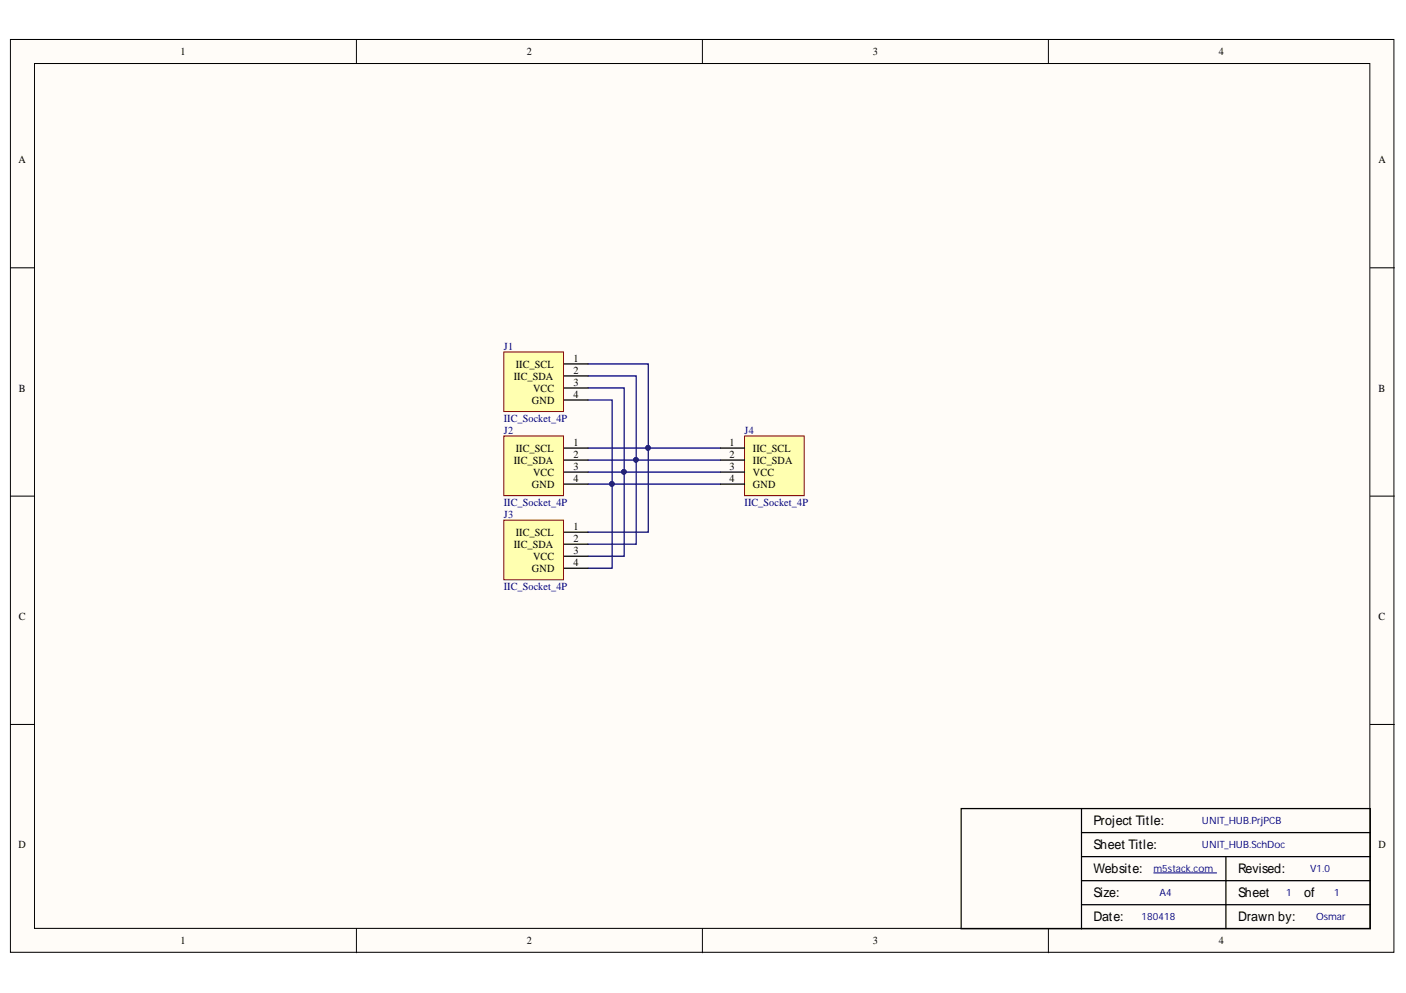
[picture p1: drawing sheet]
<svg xmlns="http://www.w3.org/2000/svg" width="297mm" height="210mm" viewBox="0 0 297 210" stroke-linecap="round" stroke-linejoin="round" font-family="sans-serif">
<g fill="#fffcf8" stroke="#000" stroke-width=".21">
<path d="M2.2 8.3h292.3v193h-292.3z"/>
<path d="M7.3 13.4h282.1v182.8h-282.1z"/>
</g>
<path d="M75.3 8.3v5.1M148.4 8.3v5.1M221.5 8.3v5.1M2.2 56.6h5.1M289.5 56.6h5.1M2.2 104.9h5.1M289.5 104.9h5.1M2.2 153.1h5.1M289.5 153.1h5.1M75.3 196.3v5.1M148.4 196.3v5.1M221.5 196.3v5.1" fill="none" stroke="#000" stroke-width=".21"/>
<path d="M228.5 170.9h-25.4v25.4h25.4M228.5 170.9h61v25.4h-61M228.5 176h61M228.5 170.9v25.4M228.5 191.2h61M228.5 186.2h61M228.5 181.1h61M259 181.1v15.2" fill="none" stroke="#000" stroke-width=".26"/>
<path d="M243.7 184.5h13.3" fill="none" stroke="#000080" stroke-width=".21"/>
<path d="M124.2 79.5h10.2v35.5h-10.2M124.2 76.9h12.8v35.6h-12.8M124.2 84.6h5.1v35.5h-5.1M124.2 82h7.7v35.6h-7.7M124.2 99.8h28M124.2 97.3h28M124.2 94.7h28M124.2 102.3h28" fill="none" stroke="#000080" stroke-width=".26"/>
<g fill="#000080" stroke="#000080" stroke-width=".21">
<circle cx="129.3" cy="102.3" r=".46"/>
<circle cx="131.8" cy="99.7" r=".46"/>
<circle cx="134.4" cy="97.2" r=".46"/>
<circle cx="136.9" cy="94.7" r=".46"/>
</g>
<path d="M157.3 92.2h12.6v12.6h-12.6z" fill="#ffffb0" stroke="#800000" stroke-width=".21"/>
<path d="M152.2 99.8h5.1M152.2 97.3h5.1M152.2 94.7h5.1M152.2 102.3h5.1" fill="none" stroke="#000" stroke-width=".26"/>
<path d="M106.4 74.4h12.7v12.6h-12.7z" fill="#ffffb0" stroke="#800000" stroke-width=".21"/>
<path d="M119.2 79.5h5M119.2 76.9h5M119.2 82h5M119.2 84.6h5" fill="none" stroke="#000" stroke-width=".26"/>
<path d="M106.4 92.2h12.7v12.6h-12.7z" fill="#ffffb0" stroke="#800000" stroke-width=".21"/>
<path d="M119.2 99.8h5M119.2 97.3h5M119.2 94.7h5M119.2 102.3h5" fill="none" stroke="#000" stroke-width=".26"/>
<path d="M106.4 110h12.7v12.6h-12.7z" fill="#ffffb0" stroke="#800000" stroke-width=".21"/>
<path d="M119.2 117.6h5M119.2 115h5M119.2 112.5h5M119.2 120.1h5" fill="none" stroke="#000" stroke-width=".26"/>
<g font-size="2.8">
<text x="231" y="174.4">Project Title:</text>
<text x="231" y="179.5">Sheet Title:</text>
<text x="231" y="184.6">Website:</text>
<text x="261.6" y="184.6">Revised:</text>
<text x="231" y="189.6">Size:</text>
<text x="261.6" y="189.6">Sheet</text>
<text x="275.5" y="189.6">of</text>
<text x="231" y="194.7">Date:</text>
<text x="261.6" y="194.7">Drawn by:</text>
</g>
<g font-size="2.3">
<text x="38.2" y="11.7">1</text>
<text x="111.3" y="11.7">2</text>
<text x="184.4" y="11.7">3</text>
<text x="257.5" y="11.7">4</text>
<text x="3.9" y="34.5">A</text>
<text x="291.3" y="34.5">A</text>
<text x="109" y="77.7">IIC_SCL</text>
<text x="121.2" y="76.4">1</text>
<text x="4" y="82.8">B</text>
<text x="108.6" y="80.2">IIC_SDA</text>
<text x="112.6" y="82.8">VCC</text>
<text x="121.2" y="81.5">3</text>
<text x="121.2" y="79">2</text>
<text x="291.3" y="82.8">B</text>
<text x="112.4" y="85.3">GND</text>
<text x="121.2" y="84">4</text>
<text x="109" y="95.5">IIC_SCL</text>
<text x="121.2" y="94.2">1</text>
<text x="154.1" y="94.2">1</text>
<text x="159.1" y="95.5">IIC_SCL</text>
<text x="108.6" y="98">IIC_SDA</text>
<text x="112.6" y="100.5">VCC</text>
<text x="121.2" y="99.3">3</text>
<text x="121.2" y="96.7">2</text>
<text x="121.2" y="101.8">4</text>
<text x="154.1" y="99.3">3</text>
<text x="154.1" y="96.7">2</text>
<text x="154.1" y="101.8">4</text>
<text x="159.1" y="100.5">VCC</text>
<text x="159.1" y="98">IIC_SDA</text>
<text x="112.4" y="103.1">GND</text>
<text x="159.1" y="103.1">GND</text>
<text x="109" y="113.3">IIC_SCL</text>
<text x="121.2" y="112">1</text>
<text x="108.6" y="115.8">IIC_SDA</text>
<text x="112.6" y="118.4">VCC</text>
<text x="121.2" y="117.1">3</text>
<text x="121.2" y="114.6">2</text>
<text x="121.2" y="119.6">4</text>
<text x="112.4" y="120.9">GND</text>
<text x="4" y="131.1">C</text>
<text x="291.3" y="131.1">C</text>
<text x="3.9" y="179.3">D</text>
<text x="291.3" y="179.3">D</text>
<text x="38.2" y="199.6">1</text>
<text x="111.3" y="199.6">2</text>
<text x="184.4" y="199.6">3</text>
<text x="257.5" y="199.6">4</text>
</g>
<g font-size="2.3" fill="#000080">
<text x="106.4" y="73.9">J1</text>
<text x="106.4" y="89.1">IIC_Socket_4P</text>
<text x="106.4" y="91.7">J2</text>
<text x="157.3" y="91.7">J4</text>
<text x="106.4" y="107">IIC_Socket_4P</text>
<text x="157.3" y="107">IIC_Socket_4P</text>
<text x="106.4" y="109.5">J3</text>
<text x="106.4" y="124.7">IIC_Socket_4P</text>
</g>
<g font-size="2.1" fill="#000080">
<text x="253.9" y="174.2">UNIT_HUB.PrjPCB</text>
<text x="253.9" y="179.2">UNIT_HUB.SchDoc</text>
<text x="243.7" y="184.3">m5stack.com</text>
<text x="276.8" y="184.3">V1.0</text>
<text x="245" y="189.4">A4</text>
<text x="271.7" y="189.4">1</text>
<text x="281.9" y="189.4">1</text>
<text x="241.2" y="194.5">180418</text>
<text x="278.1" y="194.5">Osmar</text>
</g>
</svg>
